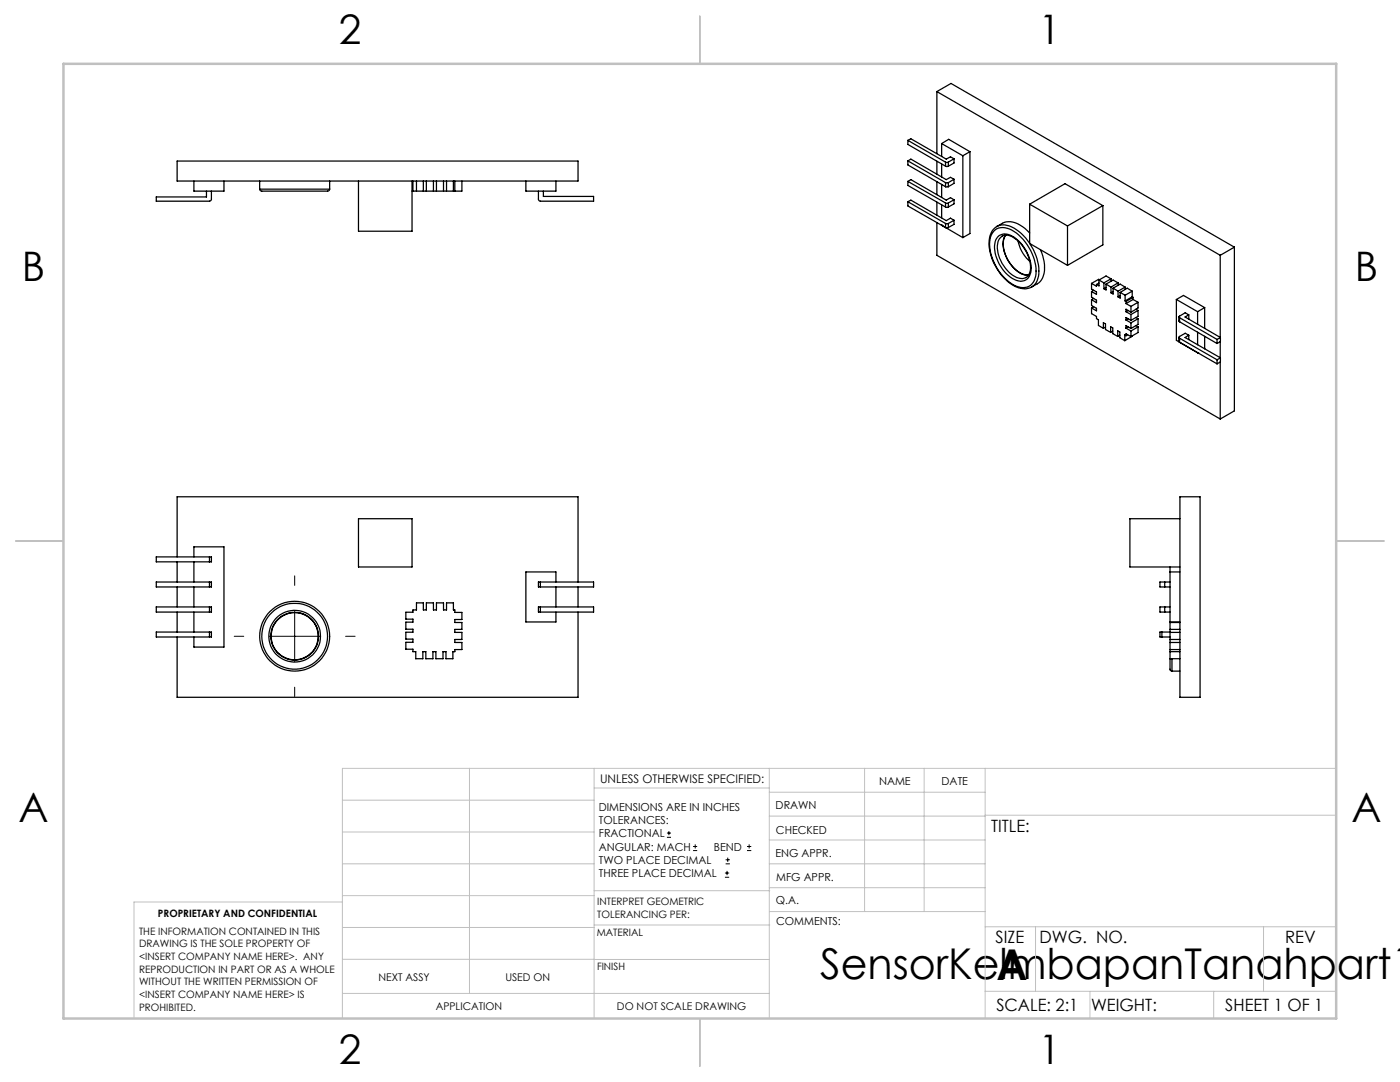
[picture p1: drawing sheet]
<svg xmlns="http://www.w3.org/2000/svg" width="279mm" height="216mm" viewBox="0 0 279 216" stroke-linecap="round" stroke-linejoin="round" font-family="sans-serif">
<g fill="none" stroke="#000" stroke-width=".2">
<path d="M58.8 114.9v1.9M46.7 127h1.9M53.7 127h10.2M58.8 121.9v10.1M58.8 137.1v1.9M69 127h1.9M133.1 167.1h.8M133.1 166.2h.8M133.5 165.8v.9M138.3 169.7h.8M138.3 168.9h.8M138.7 168.5v.8"/>
<path d="M144.7 175h.8M144.7 174.2h.8M144.8 172.4h.9M144.8 171.6h.9M145.1 173.8v.8M145.2 171.1v.9M149.1 169.7h.8M149.1 168.9h.8M149.5 168.5v.8"/>
</g>
<g fill="none" stroke="#c0c0c0" stroke-width=".2">
<path d="M68.3 159.7h50.3M93.7 153.3v44.9M118.6 153.3v49.9M118.6 157.2h34.9M153.5 153.3v49.9M153.5 158.1h43.1M172.5 153.3v28.6M184.4 153.3v28.6M196.6 153.3v49.9M266.7 153.3h-198.4v49.9M68.3 178.7h50.3M68.3 172.4h50.3"/>
<path d="M68.3 166h50.3M68.3 180h-41.6v23.2M118.6 177.7h35M153.5 167.6h43.1M153.5 162.8h43.1M153.5 172.4h43.1M153.5 177.1h43.1M196.6 162.7h70.1M68.3 198.2h85.2M68.3 191.4l85.2 .1M68.3 185.1h50.3M118.6 184.6h35"/>
<path d="M153.6 181.9h43M196.6 197.8h70.1M196.6 184.9h70.1M206.7 184.9v12.9M217.5 197.8v5.4M242.2 197.8v5.4M252.2 184.9v12.9"/>
</g>
<path d="M139.7 3.2v9.5M3.1 107.9h9.6M266.7 107.9h9.5M139.7 203.2v9.6" fill="none" stroke="#c0c0c0" stroke-width=".25"/>
<path d="M12.7 12.7h254v190.5h-254z" fill="none" stroke="#c0c0c0" stroke-width=".5"/>
<g fill="none" stroke="#000" stroke-width=".25">
<path d="M187 18.3l56.5 32.6M187 18.3v12.4M187 18.3l2.8-1.6 56.5 32.6M35.3 32.1h80.1v4h-80.1zM38.7 36.1v2h6v-2M41.2 38.1v1.2h-10v.8h10.6l.4-.3v-1.7M51.8 37.7l.4 .4h13.2l.4-.4M51.8 37.7h14M51.8 36.1v1.6M65.8 36.1v1.6M71.5 36.1v10h10.7v-10M82.4 36.1v2"/>
<path d="M83.1 36.1v2M84.5 36.1v2M85.1 36.1v2M86.5 36.1v2M87.1 36.1v2M88.5 36.1v2M89.1 36.1v2M90.5 36.1v2M90.8 36.1v2M92.2 36.1v2h-10M105 36.1v2h5.9v-2M107.5 38.1v1.7l.3 .3h10.7v-.9h-10.1v-1.1"/>
<path d="M181.2 32.1v.8l7.5 4.4M181.2 36.2l.6-.4 7 4.1 .9-.5 .7 .5M181.2 32.1l.6-.3 7 4 .9-.4 .7 .4M181.2 28l.6-.3 7 4.1 .9-.5 .7 .4M181.2 28l7.5 4.3M181.2 28v.8l7.5 4.4M181.2 36.2v.8l7.5 4.3M181.2 32.1l7.5 4.3M181.2 36.2l7.5 4.3M187 32.2v2.5M187 36.2v2.6M187.9 28.6l1.4-.8 4.3 2.5"/>
<path d="M187.9 28.6l4.3 2.5M187.9 28.6v2.6M187.9 32.7v2.6M187.9 36.8v2.6M188.7 32.3h.6M188.7 33.2h.6M188.7 36.4h.6M188.7 37.3h.6M188.7 32.3v.9M188.7 36.4v.9M189.3 32.3v.9M189.3 36.4v.9"/>
<path d="M190.4 31.7v.8l-1.1 .7M190.4 35.8v.8l-1.1 .7M190.4 39.9v.8l-1.1 .6M190.4 31.7l-1.1 .6M190.4 35.8l-1.1 .6M190.4 39.9l-1.1 .6M192.2 31.1v16.3M193.6 30.3v16.3l-1.4 .8M193.6 30.3l-1.4 .8M181.2 40.3l.6-.4 7 4.1 .9-.5 .7 .5M181.2 40.3v.8l7.5 4.3M181.2 40.3l7.5 4.3"/>
<path d="M187 44.4v6.5l56.5 32.7M187 40.3v2.6M187.9 44.9h.1M187.9 44.9l4.3 2.5M187.9 40.9v2.6M188.7 40.5h.6M188.7 41.3h.6M188.7 44.6h.6M188.7 45.4h.6M188.7 40.5v.8M188.7 44.6v.8M189.3 40.5v.8"/>
<path d="M189.3 44.6v.8M190.4 44v.8l-1.1 .6M190.4 44l-1.1 .6M198.6 45.9a3.6 3.6 0 0 1 4.2 .6 10 10 0 0 1 3.9 8.6 2.59 2.59 0 0 1-3.9 2 9.7 9.7 0 0 1-5.2-9.4l.3-.9zM198.9 45.2a4.1 4.1 0 0 0-1.5 4.4 10.4 10.4 0 0 0 5.9 7.8l1.3 .2 1.3-.3M198.9 45.2a3.9 3.9 0 0 1 5.1 0l1.5 1.3M198.9 45.2a4.2 4.2 0 0 1 4.5 1l1.4 1.4 .7 .9M199.2 47.2a2.73 2.73 0 0 1 3.6 .5 7.7 7.7 0 0 1 2.9 6.7 2.08 2.08 0 0 1-3.2 1.4 7.5 7.5 0 0 1-3.9-7.6zM199.5 47.6a1.89 1.89 0 0 1 2.8-.2 7.1 7.1 0 0 1 3.2 6.9 1.74 1.74 0 0 1-2.6 1.1 7 7 0 0 1-3.7-7.2zM200.7 46.9a5.1 5.1 0 0 0 .6 5.2 5.1 5.1 0 0 0 4 2.8M200.7 46.9a4.9 4.9 0 0 0 .6 5.3 4.8 4.8 0 0 0 4 2.7M203.2 48.1a7.5 7.5 0 0 0 2.3 4.1"/>
<path d="M204.8 55.4h.1M205.5 48.6a9.1 9.1 0 0 1 1.6 7l-.3 .8-.9 .9M205.5 40.7l7-4 7.6 4.3M205.5 48.6l7.5 4.4M205.5 40.7v7.9M205.5 40.7l7.5 4.4M207.6 49.8a6.4 6.4 0 0 1 0 6.3l-1.7 1.2M213 45.1v7.9M217.8 56.6l1 .5v-.3M217.8 56.6v1.1l1 .5v.5l-1-.5M217.8 58.2v1.1l1 .6v.5l-1-.6M217.8 59.8v1.2l1 .5v.5l-1-.5"/>
<path d="M218.3 57.9l-.5 .3M218.3 59.5l-.5 .3M219.3 55.9v1.1l-.5-.2M219.3 55.9l1 .5M219.3 56.5l-.5 .3M219.4 55.8l-.1-.1-1.5 .9M220.1 41v7.9l-7.1 4.1M220.1 41l-7.1 4.1M220.3 56.4v1.2M220.7 56.7v1.2l-.4-.3M220.7 56.7l1 .6M220.7 57.4l-.4 .2"/>
<path d="M221.7 55.6l-1-.5-1.4 .8M221.7 55.6v.5M221.7 57.3v1.1M221.7 55.6l-1.4 .8M222.1 57.5v1.2l-.4-.3M222.1 57.5l1 .6M222.1 58.2l-.4 .2M223.1 56.4v.5M223.1 58.1v1.1M223.1 56.4l-1-.5-1.4 .8M223.1 56.4l-1.4 .9M223.6 58.3v1.2l-.5-.3"/>
<path d="M223.6 58.3l.9 .6M223.6 59l-.5 .2M224.5 57.3v.4M224.5 58.9v1.1M224.5 57.3l-.9-.6-1.5 .8M224.5 57.3l-1.4 .8M226 59.2l.1 .1M226 58.1v1.1M226 58.1l-1-.6-1.4 .8M226 59.2l-1.5 .8M226 58.1l-1.5 .8M226.1 59.8l1 .5"/>
<path d="M226.1 59.3v.5M226.1 59.8l-1.4 .8M226.1 59.3l-1.4 .8M234.8 59.8l1.4-.9 4.2 2.5M234.8 59.8l4.2 2.4M234.8 59.8v8.1l4.2 2.5M243.5 50.9v16.4M246.3 49.3v32.7l-2.8 1.6M246.3 49.3l-2.8 1.6M217.8 61.5v1.1l1 .5v.5l.4 .2v1.1l1 .6M218.3 61.2l-.5 .3M220.2 65.5v-1.1l.4 .2v1.2l1.1 .5"/>
<path d="M220.6 65.3l-.4 .2M221.7 66.3v-1.1l.4 .2v1.2l1 .5M222.1 66.1l-.4 .2M223.1 67.1v-1.1l.4 .3v1.1l1 .6M223.5 66.9l-.4 .2M224.5 60l.2 .1M224.7 60.6l1 .5M224.7 67l-.2-.2v1.2M224.7 60.1v.5M224.7 62.2v-.5l1 .6M224.7 63.9v-.5l1 .5M224.7 65.5v-.5l1 .5"/>
<path d="M224.7 67v-.4l1 .6M224.7 62.2l1 .6M224.7 63.9l1 .5M224.7 65.5l1 .5M225 66.8l-.3 .2M225.1 61.9l-.4 .3M225.1 63.6l-.4 .3M225.1 65.2l-.4 .3M225.7 61.1v1.2M225.7 62.8v1.1M225.7 64.4v1.1M225.7 66v1.2"/>
<path d="M225.9 67.1l-1.4 .9M226.7 65l.4 .2M226.7 63.4l.4 .2M226.7 61.7l.4 .2M227.1 60.3v1.2l-1.4 .8M227.1 61.9v1.2l-1.4 .8M227.1 63.6v1.1l-1.4 .8M227.1 65.2v1.2l-1.4 .8M227.1 60.3l-1.4 .8M227.1 61.9l-1.4 .9M227.1 63.6l-1.4 .8M227.1 65.2l-1.4 .8"/>
<path d="M235.3 63.2v.9l.1 .1M235.3 67.3v.9l.1 .1M235.4 64.2l7.5 4.3M235.4 63.4v.8M235.4 67.5v.8M235.4 63.4l7.5 4.3M235.4 67.5l7.5 4.3M235.4 68.3l7.5 4.3M237.2 62.8l-.7-.4-1.2 .7v.2l.1 .1M237.2 66.9l-.7-.4-1.2 .7v.1l.1 .2M237.2 62.8l-.7 .5 7.1 4M237.2 66.9l-.7 .4 7.1 4.1"/>
<path d="M237.2 62.8v.8M237.2 66.9v.8M239 70.4h.1M239 62.2v2.5M239 66.3v2.5M240.4 61.4v4.1M240.4 67.1v2.5M240.4 61.4l-1.4 .8M242.9 67.7v.8M242.9 71.8v.8M243.5 68.2v3.2M243.5 72.2v11.4"/>
<path d="M243.6 67.3l-.7 .4M243.6 67.3v.9l-.7 .3M243.6 71.4v.8l-.7 .4M243.6 71.4l-.7 .4M235.5 99.1h4v40h-4zM35.3 111.1v-12h80.1v17M35.3 112.1v4M35.3 117.1v4M38.7 111.1v-2h6v20h-6v-2M38.7 112.1v4M38.7 117.1v4M41.8 116.1h.4v1h-.4"/>
<path d="M41.8 111.1h.4v1h-.4M41.8 111.1v1M41.8 116.1v1M41.8 111.1h-10.6v1h10.6M41.8 116.1h-10.6v1h10.6M71.5 103.5h10.7v9.6h-10.7zM107.8 116.1h-.3v1h.3M107.8 116.1h10.7v1h-10.7M107.8 116.1v1M110.9 116.1v-2h-5.9v10h5.9v-2M110.9 117.1v4M115.4 117.1v4"/>
<path d="M232.4 116.1v1M233.5 116.1h-2v1h2M233.5 114.1h2M233.5 113.1v18.3M235.5 103.5h-10v9.6h10M35.3 122.1v4M38.7 122.1v4M41.8 121.1h.4v1h-.4M41.8 126.1h.4v1h-.4M41.8 126.1h-10.6v1h10.6M41.8 121.1v1M41.8 126.1v1"/>
<path d="M41.8 121.1h-10.6v1h10.6M81 122.2h1.4v-.5h.7v-1.4h1.4v1.4h.6v-1.4h1.4v1.4h.6v-1.4h1.4v1.4h.6v-1.4h1.4v1.4h.3v.5h1.4v1.4h-1.4v.6h1.4v1.4h-1.4v.6h1.4v1.4h-1.4v.6h1.4v1.4h-1.4v.4h-.4v1.4h-1.4v-1.4h-.6v1.4h-1.4v-1.4h-.6v1.4h-1.4v-1.4h-.6v1.4h-1.4v-1.4h-.6v-.5h-1.4v-1.3h1.4v-.7h-1.4v-1.3h1.4v-.6h-1.4v-1.5h1.4v-.6h-1.4zM107.8 121.1h-.3v1h.3M107.8 121.1h10.7v1h-10.7M107.8 121.1v1M115.4 122.1v17h-80.1v-12M231.9 126.1h-.4v1h.4M231.9 126.1h1.6M231.9 127.1h1.6M231.9 126.1v1M232.4 121.1v1M233.5 131.4v2.3l.4 .2"/>
<path d="M233.5 121.1h-2v1h2M233.5 124.1h2M233.5 131.4h2M233.5 130h2M233.5 128.2h2M233.5 124.2h2M233.5 125.6h2M233.5 126.2h2M233.5 127.6h2M233.5 129.6h2M233.9 131.4v2.5M233.9 133.9h1.6"/>
<circle cx="58.8" cy="127" r="6.6"/>
<circle cx="58.8" cy="126.9" r="5.2"/>
<circle cx="58.8" cy="126.9" r="4.7"/>
<circle cx="58.8" cy="127" r="4.8"/>
<circle cx="58.8" cy="126.9" r="7"/>
</g>
<g font-size="8.5">
<text x="163.7" y="195.4">SensorKelmbapanTanahpart1</text>
<text x="198.9" y="195.5">A</text>
</g>
<g font-size="8.1">
<text x="67.6" y="8.9">2</text>
<text x="207.3" y="8.9">1</text>
<text x="4.4" y="56.1">B</text>
<text x="270.4" y="56.1">B</text>
<text x="3.7" y="164.1">A</text>
<text x="269.7" y="164.1">A</text>
<text x="67.6" y="212.4">2</text>
<text x="207.3" y="212.4">1</text>
</g>
<g font-size="3.4">
<text x="197.8" y="166">TITLE:</text>
<text x="198.7" y="188.1">SIZE</text>
<text x="207.5" y="188.1">DWG. NO.</text>
<text x="256.5" y="188.2">REV</text>
<text x="198.8" y="201.7">SCALE: 2:1</text>
<text x="217.7" y="201.8">WEIGHT:</text>
<text x="244.5" y="201.7">SHEET 1 OF 1</text>
</g>
<text font-size="2.4" x="119.8" y="156.2">UNLESS OTHERWISE SPECIFIED:</text>
<g font-size="2.2">
<text x="119.5" y="161.8">DIMENSIONS ARE IN INCHES</text>
<text x="154.8" y="161.4">DRAWN</text>
<text x="175.4" y="156.6">NAME</text>
<text x="187.9" y="156.7">DATE</text>
<text x="119.5" y="164.4">TOLERANCES:</text>
<text x="119.5" y="167.1">FRACTIONAL</text>
<text x="154.9" y="166.3">CHECKED</text>
<text x="119.5" y="169.7">ANGULAR: MACH</text>
<text x="119.5" y="172.4">TWO PLACE DECIMAL</text>
<text x="142.5" y="169.7">BEND</text>
<text x="154.8" y="171">ENG APPR.</text>
<text x="119.5" y="175">THREE PLACE DECIMAL</text>
<text x="154.9" y="175.7">MFG APPR.</text>
<text x="154.9" y="180.4">Q.A.</text>
<text x="154.9" y="184.6">COMMENTS:</text>
</g>
<g font-size="2.1">
<text x="75.5" y="195.7">NEXT ASSY</text>
<text x="100.9" y="195.7">USED ON</text>
<text x="86.9" y="201.5">APPLICATION</text>
<text x="123.1" y="201.6">DO NOT SCALE DRAWING</text>
</g>
<g font-size="2">
<text x="31.5" y="182.9">PROPRIETARY AND CONFIDENTIAL</text>
<text x="119.2" y="180.6">INTERPRET GEOMETRIC</text>
<text x="119.2" y="183.1">TOLERANCING PER:</text>
<text x="27.8" y="186.5">THE INFORMATION CONTAINED IN THIS</text>
<text x="27.8" y="189">DRAWING IS THE SOLE PROPERTY OF</text>
<text x="27.8" y="191.6">&lt;INSERT COMPANY NAME HERE&gt;. ANY</text>
<text x="119.1" y="186.7">MATERIAL</text>
<text x="27.8" y="194.1">REPRODUCTION IN PART OR AS A WHOLE</text>
<text x="27.8" y="196.6">WITHOUT THE WRITTEN PERMISSION OF</text>
<text x="119.1" y="193.5">FINISH</text>
<text x="27.8" y="199.1">&lt;INSERT COMPANY NAME HERE&gt; IS</text>
<text x="27.8" y="201.7">PROHIBITED.</text>
</g>
</svg>
